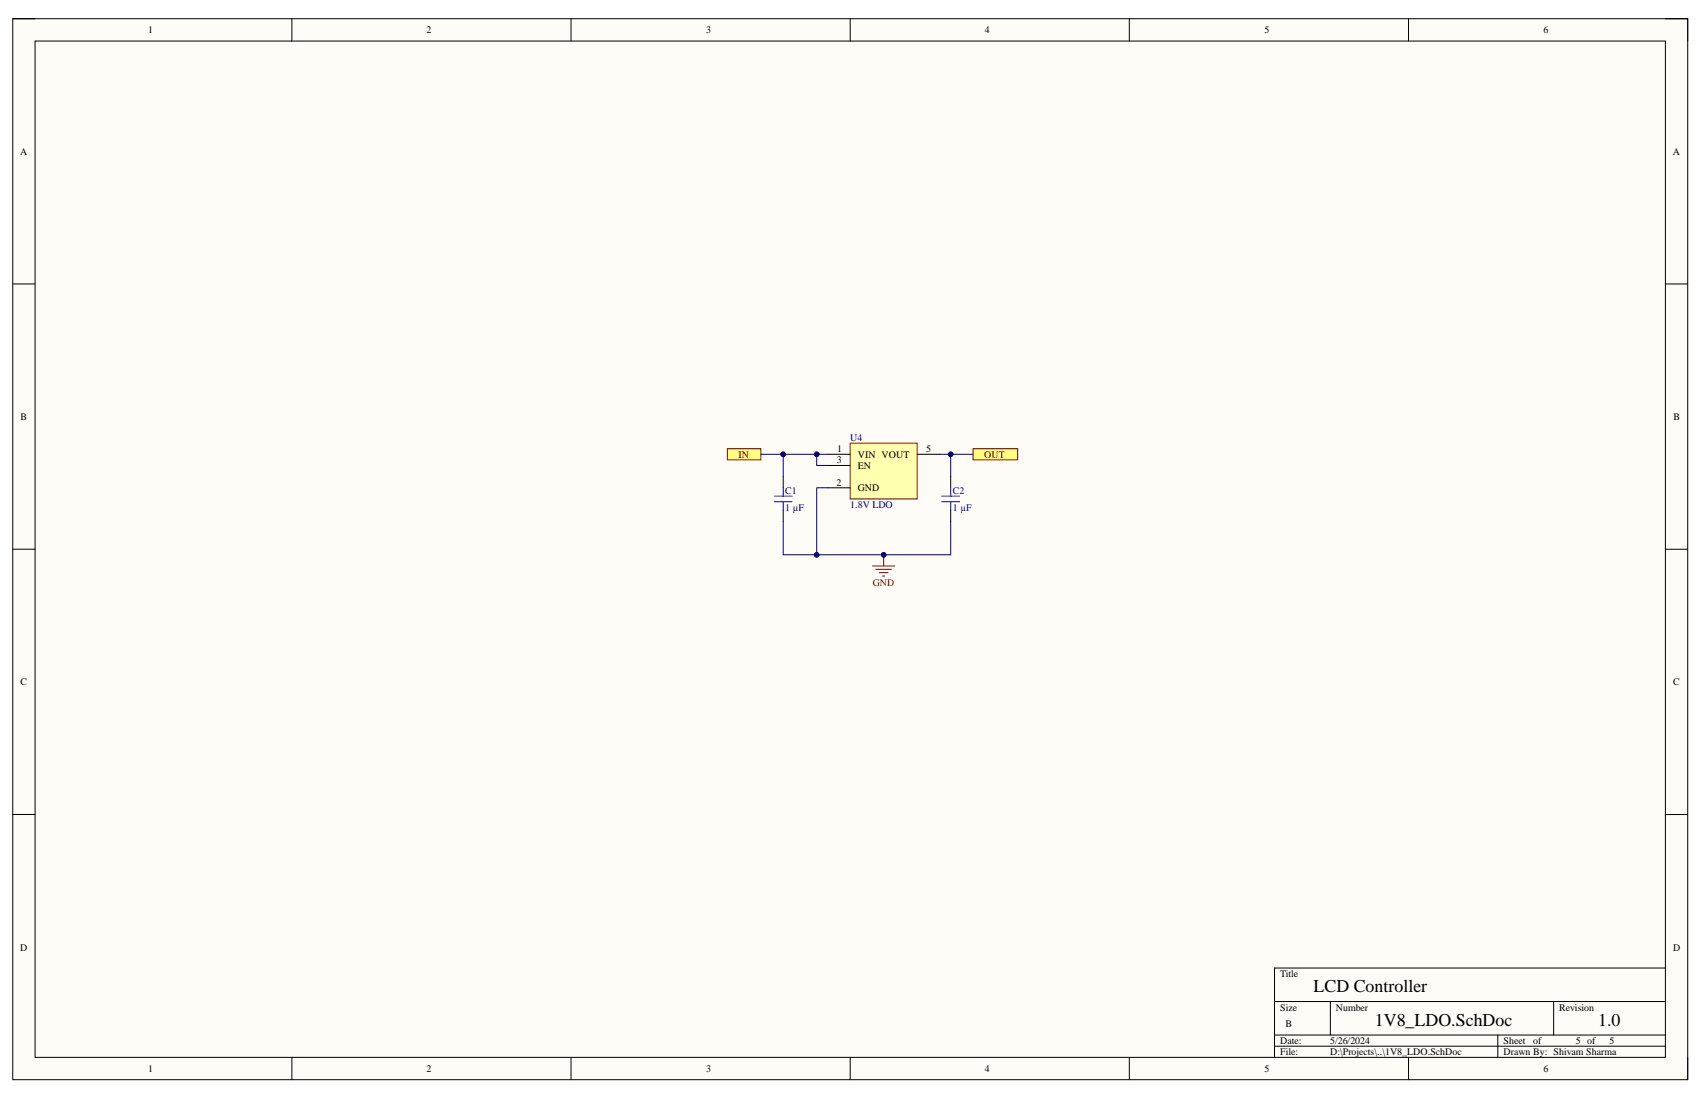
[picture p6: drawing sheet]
<svg xmlns="http://www.w3.org/2000/svg" width="432mm" height="279mm" viewBox="0 0 432 279" stroke-linecap="round" stroke-linejoin="round" font-family="sans-serif">
<path d="M3.2 4.8h425.2v269.3h-425.2z" fill-rule="evenodd" fill="#fffcf8"/>
<path d="M3.2 4.8h425.2v269.3h-425.2z" fill="none" stroke="#000" stroke-width=".25"/>
<path d="M8.9 10.4h413.9v258.1h-413.9z" fill-rule="evenodd" fill="#fffcf8"/>
<g fill="none" stroke="#000" stroke-width=".25">
<path d="M3.2 4.8h5.7M8.9 10.4h413.9v258.1h-413.9zM74.1 4.8v5.6M145 4.8v5.6M215.8 4.8v5.6M286.7 4.8v5.6M357.5 4.8v5.6M422.8 4.8h5.6v5.6M3.2 72.1h5.7M422.8 72.1h5.6M3.2 139.5h5.7M422.8 139.5h5.6"/>
<path d="M3.2 206.8h5.7M422.8 206.8h5.6M323.5 254.3h99.3M337.7 254.3v8.5M394.4 254.3v8.5M422.8 245.8h-99.3v22.7M74.1 268.5v5.6M145 268.5v5.6M215.8 268.5v5.6M286.7 268.5v5.6M323.5 262.8h99.3M323.5 265.6h99.3"/>
<path d="M357.5 268.5v5.6M380.2 262.8v5.7M428.4 268.5v5.6"/>
</g>
<path d="M221.5 143.7h5.7M222.3 144.6h4M223.2 145.4h2.3M224 146.3h.6M224.3 140.9v2.8" fill="none" stroke="#800000" stroke-width=".25"/>
<circle cx="224.3" cy="140.9" r=".57" fill="#000080"/>
<circle cx="224.3" cy="140.9" r=".57" fill="none" stroke="#000080" stroke-width=".25"/>
<path d="M247 113.9h11.3v2.9h-11.3z" fill-rule="evenodd" fill="#ffff80"/>
<path d="M247 113.9h11.3v2.9h-11.3z" fill="none" stroke="#800000" stroke-width=".25"/>
<path d="M184.6 113.9h8.5v2.9h-8.5z" fill-rule="evenodd" fill="#ffff80"/>
<path d="M184.6 113.9h8.5v2.9h-8.5z" fill="none" stroke="#800000" stroke-width=".25"/>
<path d="M198.8 121v2.9M198.8 129.5v2.9M241.3 121v2.9M241.3 129.5v2.9" fill="none" stroke="#000" stroke-width=".25"/>
<path d="M196.5 126h4.6M196.5 127.4h4.6M198.8 123.9v2.1M198.8 127.4v2.1M239.1 126h4.5M239.1 127.4h4.5M241.3 123.9v2.1M241.3 127.4v2.1" fill="none" stroke="#00f" stroke-width=".25"/>
<path d="M207.3 115.3v2.9h2.9" fill="none" stroke="#000080" stroke-width=".25"/>
<circle cx="207.3" cy="115.4" r=".57" fill="#000080"/>
<g fill="none" stroke="#000080" stroke-width=".25">
<path d="M210.2 123.9h-2.9v17h34v-8.5"/>
<circle cx="207.3" cy="115.4" r=".57"/>
</g>
<circle cx="207.3" cy="140.9" r=".57" fill="#000080"/>
<circle cx="207.3" cy="140.9" r=".57" fill="none" stroke="#000080" stroke-width=".25"/>
<circle cx="224.3" cy="140.9" r=".57" fill="#000080"/>
<g fill="none" stroke="#000080" stroke-width=".25">
<path d="M241.3 115.3v5.7"/>
<circle cx="224.3" cy="140.9" r=".57"/>
</g>
<circle cx="241.3" cy="115.4" r=".57" fill="#000080"/>
<g fill="none" stroke="#000080" stroke-width=".25">
<path d="M198.8 132.4v8.5h8.5"/>
<circle cx="241.3" cy="115.4" r=".57"/>
</g>
<circle cx="207.3" cy="140.9" r=".57" fill="#000080"/>
<g fill="none" stroke="#000080" stroke-width=".25">
<path d="M198.8 115.3v5.7"/>
<circle cx="207.3" cy="140.9" r=".57"/>
</g>
<circle cx="198.8" cy="115.4" r=".57" fill="#000080"/>
<circle cx="198.8" cy="115.4" r=".57" fill="none" stroke="#000080" stroke-width=".25"/>
<path d="M215.8 112.5h17v14.2h-17z" fill-rule="evenodd" fill="#ffffb0"/>
<path d="M215.8 112.5h17v14.2h-17z" fill="none" stroke="#800000" stroke-width=".25"/>
<path d="M210.2 115.3h5.6M210.2 118.2h5.6M232.8 115.3h5.7M210.2 123.9h5.6" fill="none" stroke="#000" stroke-width=".25"/>
<path d="M193.1 115.3h17.1" fill="none" stroke="#000080" stroke-width=".25"/>
<circle cx="207.3" cy="115.4" r=".57" fill="#000080"/>
<circle cx="207.3" cy="115.4" r=".57" fill="none" stroke="#000080" stroke-width=".25"/>
<circle cx="198.8" cy="115.4" r=".57" fill="#000080"/>
<g fill="none" stroke="#000080" stroke-width=".25">
<path d="M238.5 115.3h8.5"/>
<circle cx="198.8" cy="115.4" r=".57"/>
</g>
<circle cx="241.3" cy="115.4" r=".57" fill="#000080"/>
<circle cx="241.3" cy="115.4" r=".57" fill="none" stroke="#000080" stroke-width=".25"/>
<g font-size="4.6">
<text x="333.4" y="251.9">LCD Controller</text>
<text x="349" y="260.4">1V8_LDO.SchDoc</text>
<text x="405.7" y="260.4">1.0</text>
</g>
<g font-size="2.5">
<text x="37.7" y="8.5">1</text>
<text x="108.3" y="8.5">2</text>
<text x="179.3" y="8.5">3</text>
<text x="250" y="8.5">4</text>
<text x="321" y="8.5">5</text>
<text x="391.8" y="8.5">6</text>
<text x="5.2" y="39.4">A</text>
<text x="424.6" y="39.4">A</text>
<text x="5.2" y="106.6">B</text>
<text x="424.8" y="106.6">B</text>
<text x="212.4" y="117.6">3</text>
<text x="212.5" y="114.9">1</text>
<text x="217.8" y="116.2">VIN VOUT</text>
<text x="217.8" y="119.1">EN</text>
<text x="235.1" y="114.9">5</text>
<text x="212.4" y="123.3">2</text>
<text x="217.8" y="124.8">GND</text>
<text x="5.2" y="174">C</text>
<text x="424.7" y="174">C</text>
<text x="5.2" y="241.4">D</text>
<text x="424.7" y="241.4">D</text>
<text x="325" y="248.1">Title</text>
<text x="325" y="256.6">Size</text>
<text x="339.1" y="256.6">Number</text>
<text x="395.8" y="256.6">Revision</text>
<text x="326.3" y="260.9">B</text>
<text x="325" y="265.1">Date:</text>
<text x="325" y="268">File:</text>
<text x="337.7" y="265.1">5/26/2024</text>
<text x="337.7" y="268">D:\Projects\..\1V8_LDO.SchDoc</text>
<text x="381.7" y="265.1">Sheet</text>
<text x="381.7" y="268">Drawn By: Shivam Sharma</text>
<text x="389.2" y="265.1">of</text>
<text x="400" y="265.1">5 of</text>
<text x="408.6" y="265.1">5</text>
<text x="37.7" y="272.2">1</text>
<text x="108.3" y="272.2">2</text>
<text x="179.3" y="272.2">3</text>
<text x="250" y="272.2">4</text>
<text x="321" y="272.2">5</text>
<text x="391.8" y="272.2">6</text>
</g>
<g font-size="2.5" fill="#000080">
<text x="215.8" y="112">U4</text>
<text x="199.3" y="125.3">C1</text>
<text x="241.9" y="125.3">C2</text>
<text x="199.3" y="129.8">1 µF</text>
<text x="215.8" y="129">1.8V LDO</text>
<text x="241.9" y="129.8">1 µF</text>
</g>
<g font-size="2.5" fill="#800000">
<text x="187.5" y="116.2">IN</text>
<text x="249.8" y="116.2">OUT</text>
<text x="221.6" y="148.9">GND</text>
</g>
</svg>
